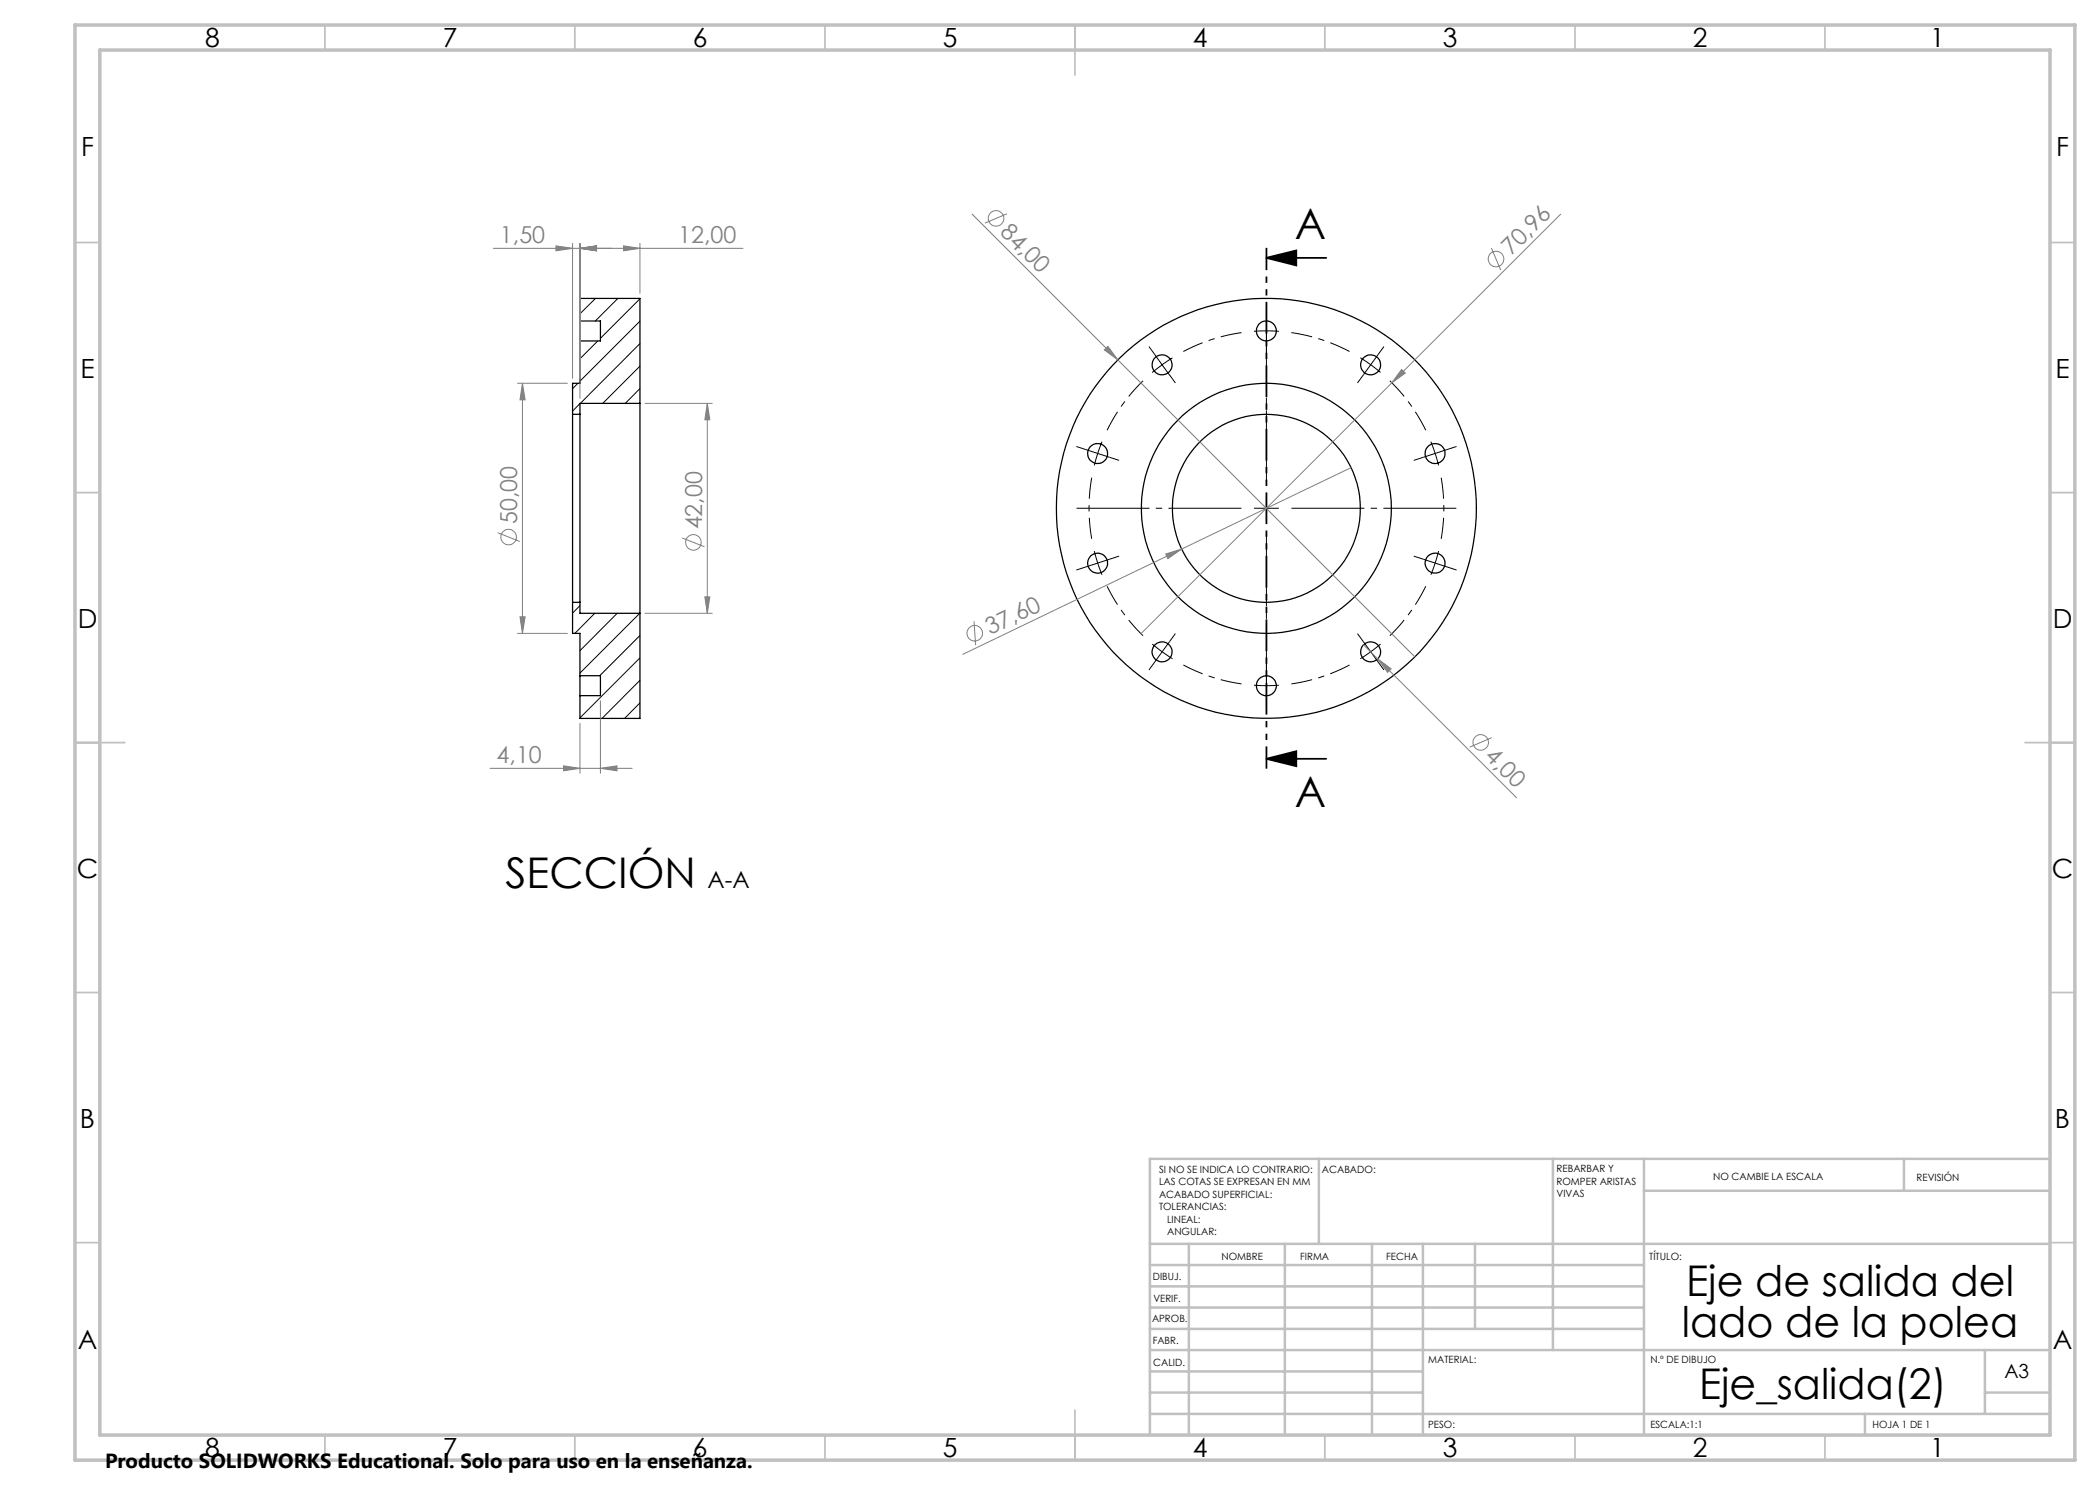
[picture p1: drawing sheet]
<svg xmlns="http://www.w3.org/2000/svg" width="420mm" height="297mm" viewBox="0 0 420 297" stroke-linecap="round" stroke-linejoin="round" font-family="sans-serif">
<g fill="none" stroke="#000" stroke-width=".25">
<path d="M116 64.2v4M116 64.2v-4.5h12v21M116 68.2v8.5h-1.5v6.2M116 64.2h4.1v4h-4.1M114.5 82.9v37.6M114.5 82.9h1.5M116 82.9v37.6M128 80.7v42M128 80.7h-12v2.2M114.5 120.5v6.2h1.5v8.4M114.5 120.5h1.5M116 135.1v4"/>
<path d="M116 135.1h4.1v4h-4.1M116 120.5v2.2h12M128 122.7v21h-12v-4.6"/>
<circle cx="232.4" cy="73" r="2"/>
<circle cx="253.3" cy="66.2" r="2"/>
<circle cx="274.1" cy="73" r="1.99"/>
<circle cx="219.5" cy="90.7" r="2"/>
<circle cx="287" cy="90.7" r="2"/>
<circle cx="219.5" cy="112.6" r="2"/>
<circle cx="253.3" cy="101.7" r="18.8"/>
<circle cx="253.3" cy="101.7" r="42"/>
<circle cx="253.3" cy="101.7" r="25"/>
<circle cx="287" cy="112.6" r="2"/>
<circle cx="232.4" cy="130.4" r="2.02"/>
<circle cx="253.3" cy="137.2" r="2"/>
<circle cx="274.1" cy="130.4" r="2"/>
</g>
<g fill="none" stroke="#000" stroke-width=".2">
<path d="M119.1 59.7l-3.1 3.1M123.6 59.7l-4.5 4.5M128 59.8l-7.9 7.9M115.6 76.7l-1.1 1M119.6 68.2l-3.6 3.6M128 64.2l-12 12M128 68.7l-11.9 12M128 73.2l-7.5 7.5M128 77.7l-2.9 3M231 70.9l1.4 2.1M232.4 73l-2 1.5M232.4 73l1.5 2"/>
<path d="M234.5 71.6l-2.1 1.4M116 80.7l-1.5 1.5M116 121.1l-1.5 1.5M119 122.7l-4 4M123.4 122.7l-7.4 7.4M128 122.7l-12 11.9M128 127.1l-8.1 8M128 131.6l-12 12M128 136.1l-7.6 7.6M128 140.6l-3.1 3.1"/>
</g>
<g fill="none" stroke="#808080" stroke-width=".2">
<path d="M98.7 49.7h49.9M111.2 49.2l3.3 .5-3.3 .5zM114.5 48.7v27M116 49.7l3.3-.5v1zM116 48.7v31M124.7 49.2l3.3 .5-3.3 .5zM128 48.7v10M194.4 42.8l29.2 29.2M201.4 42.8l-4.4 1.8M298.3 49.6l1.8 4.4M312.1 42.8l-83.9 83.9M103.5 76.7h10"/>
<path d="M104.5 76.7l.5 3.3h-1zM104.5 76.7v50M220.9 70l.7-.7 2 2.7zM223.6 72l59.4 59.4M280.3 73.9l.8 .7-2.8 2zM129 80.7h13.5M141.5 80.7l.5 3.3h-1zM141.5 80.7v42M270.2 93.5l-33.9 16.3M99.5 106.5l4.5 1.8M136.5 107.6l4.4 1.8M141 119.4h1l-.5 3.3z"/>
<path d="M233.2 110.8l3.1-1-2.7 1.9zM236.3 109.8l-43.8 21.1M103.5 126.7h10M104 123.4h1l-.5 3.3zM129 122.7h13.5M194.8 124.2l.3 4.8M272.7 129l2.9 2.8M275.6 131.8l2.6 2-.7 .7zM275.6 131.8l27.7 27.8M98 153.7h28.4M112.7 153.2l3.3 .5-3.3 .5zM116 144.7v10"/>
<path d="M120.1 153.7l3.3-.5v1zM120.1 140.2v14.5M298.3 147.5l-4.4 1.9"/>
<circle cx="199.2" cy="43.7" r="1.56"/>
<circle cx="299.2" cy="51.8" r="1.57"/>
<circle cx="101.7" cy="107.4" r="1.55"/>
<circle cx="138.7" cy="108.5" r="1.56"/>
<circle cx="195" cy="126.7" r="1.56"/>
<circle cx="296.1" cy="148.5" r="1.56"/>
</g>
<g fill="none" stroke="#000" stroke-width=".2" stroke-dasharray="15.2 1.3 1.3 1.3" stroke-linecap="butt">
<path d="M231 70.9l-1.2-1.6M233.9 75l1.2 1.6M253.3 66.2l-2.5 .1M253.3 66.2l2.5 .1M253.3 66.2v-2.5M253.3 66.2v2.5M253.3 63.7v-2M253.3 68.7v2M272.7 75l-1.2 1.6M274.1 72.9l-2-1.3M274.1 72.9l2 1.6M274.1 72.9l1.5-2"/>
<path d="M274.1 72.9l-1.4 2.1M275.6 70.9l1.2-1.6M217.2 89.9l-1.9-.6M219.5 90.7l-.6 2.4M219.5 90.7l.9-2.4M219.5 90.7l-2.3-.8M219.5 90.7l2.4 .8M221.9 91.5l1.9 .6M284.7 91.5l-1.9 .6M287 90.7l-.8-2.4M287 90.7l.7 2.4M287 90.7l2.4-.8"/>
<path d="M287 90.7l-2.3 .8M289.4 89.9l1.9-.6M217.2 113.4l-1.9 .6M219.5 112.6l.9 2.4M219.5 112.6l-.6-2.4M219.5 112.6l-2.3 .8M219.5 112.6l2.4-.8M221.9 111.8l1.9-.6M253.3 101.7v-2.5M253.3 101.7h-2.5M253.3 101.7v2.5M253.3 101.7h2.5"/>
<path d="M284.7 111.8l-1.9-.6M287 112.6l.7-2.4M287 112.6l-.8 2.4M287 112.6l2.4 .8M287 112.6l-2.3-.8M289.4 113.4l1.9 .6M231 132.4l-1.2 1.6M232.4 130.4l2.1 1.4M232.4 130.4l-1.9-1.6M232.4 130.4l-1.4 2M232.4 130.4l1.5-2.1M233.9 128.3l1.2-1.6"/>
<path d="M253.3 137.1l2.5-.1M253.3 137.1l-2.5-.1M253.3 137.1v2.5M253.3 137.1v-2.5M253.3 139.6v2M253.3 134.6v-2M272.7 128.3l-1.2-1.6M274.1 130.4l2-1.6M274.1 130.4l-2 1.4M274.1 130.4l1.5 2M274.1 130.4l-1.4-2.1M275.6 132.4l1.2 1.6"/>
</g>
<path d="M228.6 76.2a35.5 35.5 0 0 0-7.2 9.9M248.3 66.5a35.5 35.5 0 0 0-11.6 3.8M269.9 70.3a35.5 35.5 0 0 0-11.6-3.8M218.3 95.5a35.5 35.5 0 0 0 0 12.3M285.2 86.1a35.5 35.5 0 0 0-7.2-9.9M221.4 117.2a35.5 35.5 0 0 0 7.2 9.9M288.2 107.8a35.5 35.5 0 0 0 0-12.3M236.7 133a35.5 35.5 0 0 0 11.6 3.8M258.3 136.8a35.5 35.5 0 0 0 11.6-3.8M278 127.1a35.5 35.5 0 0 0 7.2-9.9" fill="none" stroke="#000" stroke-width=".2" stroke-dasharray="15.2 1.3 1.3 1.3" stroke-dashoffset="11" stroke-linecap="butt"/>
<path d="M253.3 51.6l6-1.5v3zM253.3 51.6h12M253.3 151.8l6-1.6v3zM253.3 151.8h12" fill="none" stroke="#000" stroke-width=".35"/>
<path d="M253.3 96.7v-33M248.3 101.7h-33M253.3 106.7v32.9M258.3 101.7h33" fill="none" stroke="#000" stroke-width=".2" stroke-dasharray="15.2 1.3 1.3 1.3" stroke-dashoffset=".7" stroke-linecap="butt"/>
<path d="M253.3 49.6v104.1" fill="none" stroke="#000" stroke-width=".35" stroke-dasharray="6.3 1.3 1.3 1.3 1.3 1.3" stroke-dashoffset="1.9" stroke-linecap="butt"/>
<g fill="none" stroke="#c0c0c0" stroke-width=".35">
<path d="M65 5v5M115 5v5M165 5v5M215 5v10M265 5v5M315 5v5M365 5v5M15 48.5h5M410 48.5h5M15 98.5h5M410 98.5h5M15 148.5h10"/>
<path d="M405 148.5h10M15 198.5h5M410 198.5h5M15 248.5h5M410 248.5h5M65 287v5M115 287v5M165 287v5M215 282v10M265 287v5M315 287v5M365 287v5"/>
</g>
<g fill="none" stroke="#c0c0c0" stroke-width=".5">
<path d="M263.8 231.8v17M310.6 231.8v38.2M328.8 231.8v55.2M328.8 238.2h81.2M380.8 231.8v6.4M410 231.8h-180v55.2M230 248.8h180M230 257.3h98.8M230 253h98.8M237.8 248.8v38.2M257 248.8v38.2M274.4 248.8v38.2"/>
<path d="M284.6 248.8v38.2M295 248.8v17M230 265.8h98.8M230 261.5h98.8M230 278.5h54.6M230 274.3h54.6M230 270h180M397 278.5h13M397 270v12.8M230 282.8h180M373 282.8v4.2"/>
</g>
<path d="M15 5h400v287h-400zM20 10h390v277h-390z" fill="none" stroke="#c0c0c0" stroke-width=".7"/>
<path d="M253.3 51.6l6-1.5v3zM253.3 151.8l6-1.6v3z" fill="#000"/>
<g fill="#808080">
<path d="M220.9 70l.7-.7 2 2.7z"/>
<path d="M233.2 110.8l3.1-1-2.7 1.9z"/>
<path d="M280.3 73.9l.8 .7-2.8 2z"/>
<path d="M275.6 131.8l2.6 2-.7 .7z"/>
<path d="M120.1 153.7l3.3-.5v1zM112.7 153.2l3.3 .5-3.3 .5z"/>
<path d="M116 49.7l3.3-.5v1zM124.7 49.2l3.3 .5-3.3 .5zM111.2 49.2l3.3 .5-3.3 .5zM116 49.7l3.3-.5v1z"/>
<path d="M104 123.4h1l-.5 3.3zM104.5 76.7l.5 3.3h-1z"/>
<path d="M141.5 80.7l.5 3.3h-1zM141 119.4h1l-.5 3.3z"/>
</g>
<g font-size="8.5">
<text x="258.9" y="47.8">A</text>
<text x="258.9" y="161.3">A</text>
<text x="101.1" y="177.6">SECCIÓN</text>
<text x="337.2" y="259.3">Eje de salida del</text>
<text x="336.4" y="267.4">lado de la polea</text>
<text x="339.8" y="279.7">Eje_salida(2)</text>
</g>
<g font-size="5.3">
<text x="41" y="9.5">8</text>
<text x="88.5" y="9.5">7</text>
<text x="138.5" y="9.5">6</text>
<text x="188.5" y="9.5">5</text>
<text x="238.5" y="9.5">4</text>
<text x="288.5" y="9.5">3</text>
<text x="338.5" y="9.5">2</text>
<text x="386" y="9.5">1</text>
<text x="16.2" y="31.3">F</text>
<text x="411.2" y="31.3">F</text>
<text x="16.1" y="75.5">E</text>
<text x="411.1" y="75.5">E</text>
<text x="15.5" y="125.5">D</text>
<text x="410.5" y="125.5">D</text>
<text x="15.4" y="175.5">C</text>
<text x="410.4" y="175.5">C</text>
<text x="16" y="225.5">B</text>
<text x="411" y="225.5">B</text>
<text x="15.5" y="269.8">A</text>
<text x="410.5" y="269.8">A</text>
<text x="41" y="291.5">8</text>
<text x="88.5" y="291.5">7</text>
<text x="138.5" y="291.5">6</text>
<text x="188.5" y="291.5">5</text>
<text x="238.5" y="291.5">4</text>
<text x="288.5" y="291.5">3</text>
<text x="338.5" y="291.5">2</text>
<text x="386" y="291.5">1</text>
</g>
<g font-size="4.7" fill="#808080">
<text x="199.8" y="46.7" transform="rotate(45 199.8 46.7)">84,00</text>
<text x="100" y="48.6">1,50</text>
<text x="135.7" y="48.6">12,00</text>
<text x="302.2" y="51.2" transform="rotate(-45 302.2 51.2)">70,96</text>
<text x="103.5" y="104.8" transform="rotate(-90 103.5 104.8)">50,00</text>
<text x="140.4" y="105.9" transform="rotate(-90 140.4 105.9)">42,00</text>
<text x="198" y="127.1" transform="rotate(-26 198 127.1)">37,60</text>
<text x="99.3" y="152.6">4,10</text>
<text x="296.8" y="151.5" transform="rotate(45 296.8 151.5)">4,00</text>
</g>
<text font-size="4.7" x="141.5" y="177.6">A-A</text>
<text font-size="4.1" x="21" y="293.7">Producto SOLIDWORKS Educational. Solo para uso en la enseñanza.</text>
<text font-size="3.9" x="400.9" y="275.5">A3</text>
<g font-size="2">
<text x="231.8" y="234.6">SI NO SE INDICA LO CONTRARIO:</text>
<text x="231.8" y="237.1">LAS COTAS SE EXPRESAN EN MM</text>
<text x="231.8" y="239.6">ACABADO SUPERFICIAL:</text>
<text x="264.4" y="234.6">ACABADO:</text>
<text x="311.3" y="234.5">REBARBAR Y</text>
<text x="311.3" y="237">ROMPER ARISTAS</text>
<text x="311.3" y="239.5">VIVAS</text>
<text x="342.6" y="236">NO CAMBIE LA ESCALA</text>
<text x="383.3" y="236.2">REVISIÓN</text>
<text x="231.8" y="242.1">TOLERANCIAS:</text>
<text x="233.4" y="244.6">LINEAL:</text>
<text x="233.4" y="247.1">ANGULAR:</text>
<text x="244.3" y="252">NOMBRE</text>
<text x="260" y="251.9">FIRMA</text>
<text x="277.2" y="251.9">FECHA</text>
<text x="329.9" y="251.9">TÍTULO:</text>
<text x="230.6" y="256.1">DIBUJ.</text>
<text x="230.7" y="260.3">VERIF.</text>
<text x="230.4" y="264.4">APROB.</text>
<text x="230.5" y="268.8">FABR.</text>
<text x="230.7" y="273.1">CALID.</text>
<text x="285.6" y="272.5">MATERIAL:</text>
<text x="330.1" y="272.5">N.º DE DIBUJO</text>
<text x="285.6" y="285.5">PESO:</text>
<text x="330.1" y="285.6">ESCALA:1:1</text>
<text x="374.5" y="285.6">HOJA 1 DE 1</text>
</g>
</svg>
